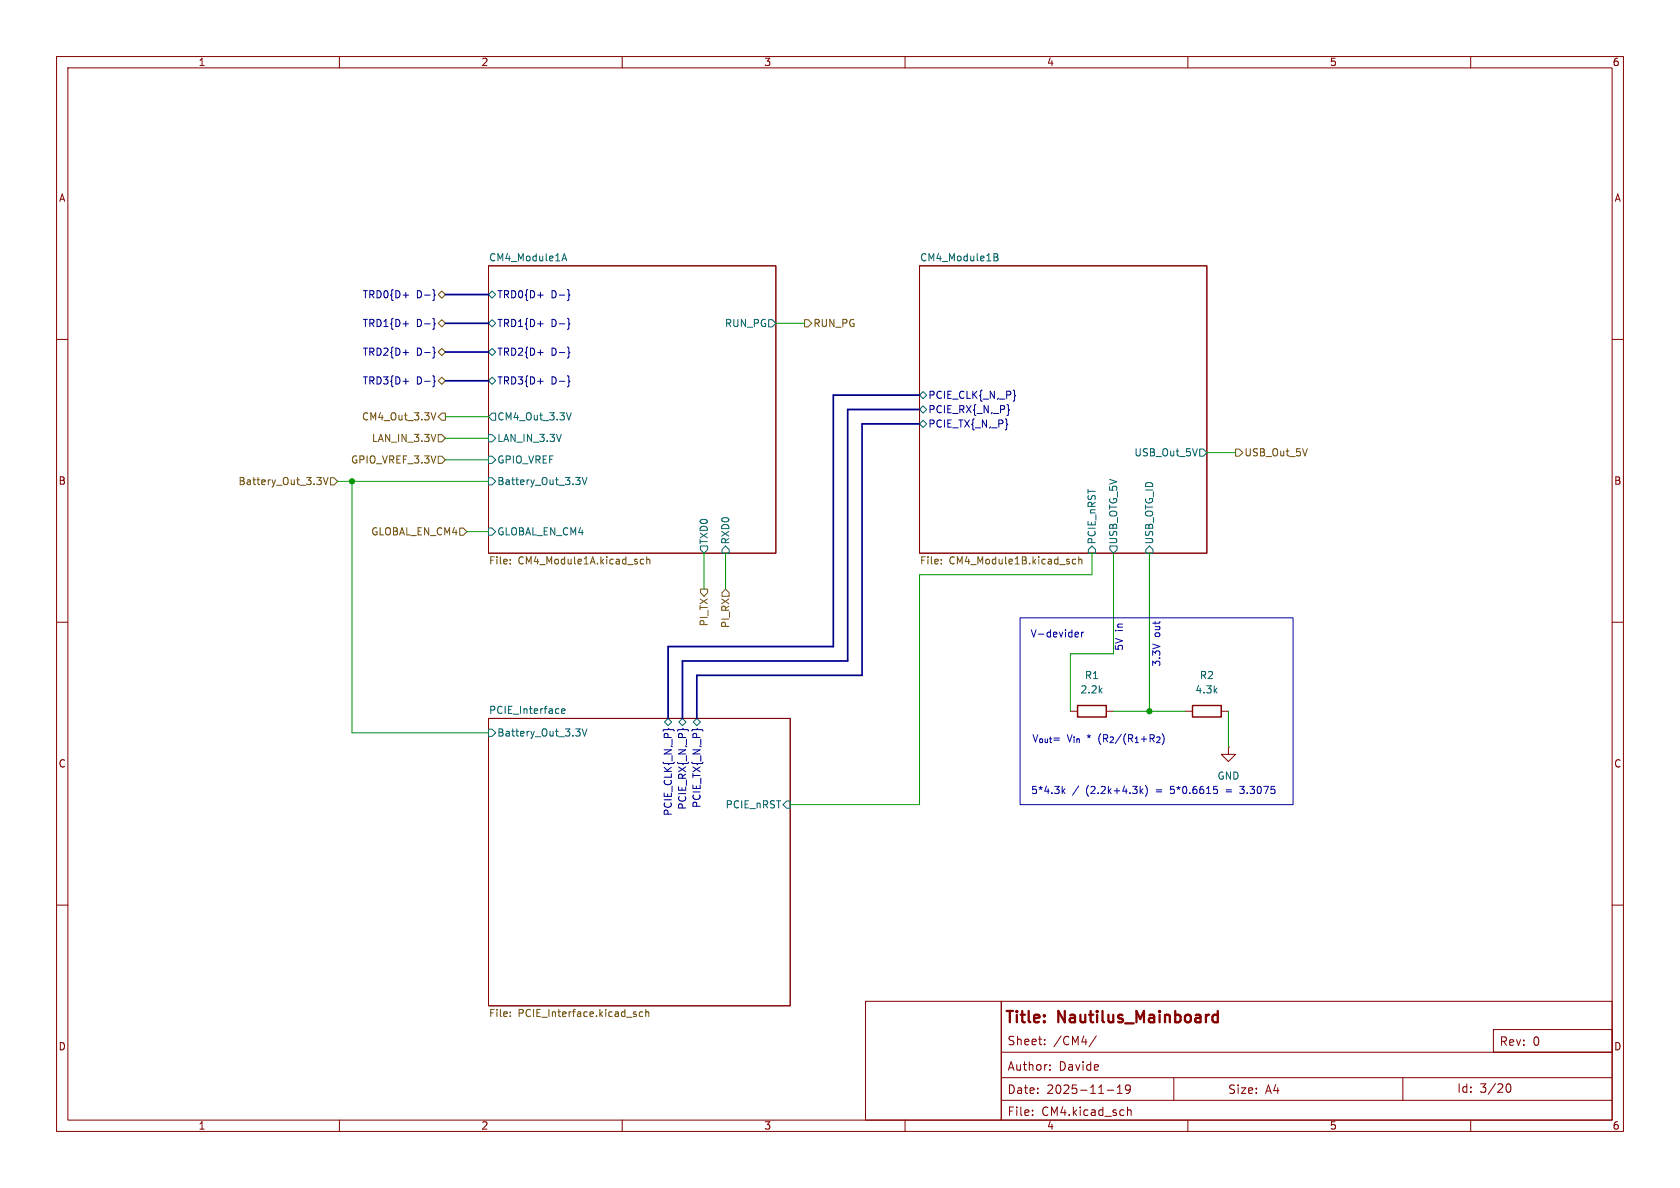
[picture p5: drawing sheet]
<svg xmlns="http://www.w3.org/2000/svg" width="297mm" height="210mm" viewBox="0 0 297 210" stroke-linecap="round" stroke-linejoin="round" font-family="sans-serif">
<g fill="none" stroke="#840000" stroke-width=".18">
<path d="M10 10h277v190h-277zM12 12h273v186h-273zM60 10v2M110 10v2M160 10v2M210 10v2M260 10v2M86.4 47h50.8v50.8h-50.8zM162.6 47h50.8v50.8h-50.8zM10 60h2M285 60h2M10 110h2"/>
<path d="M285 110h2M86.4 127h53.3v50.8h-53.3zM189.2 125.7h1.3M195.6 125.7h1.2M209.5 125.7h1.3M215.9 125.7h1.3M217.2 132.1v1.3h1.2l-1.2 1.2-1.3-1.2h1.3M217.2 132.1h.1M10 160h2M153 177h24v21h-24zM177 177h108v21h-108zM285 160h2"/>
<path d="M60 198v2M110 198v2M160 198v2M177 194.5h108M177 190.5h108M177 186h108M182.5 197v.2M182.5 196.3v.1M184.7 184.6v.1M184.7 183.8v.1M185.6 189v.2M185.6 188.3v.1"/>
<path d="M193.8 183.1l-1.3 2M195.7 192.7h1.2M197.5 193.3h.9M197.5 192.2l.5-.4v1.5M199.3 195.7v1.5M199.3 196.3l.2-.1 .4 .1 .1 .9M199.8 192.4l-.3 .3h-.3l-.2-.3 .1-.5 .4-.1 .2 .1a.99 .99 0 0 1-.3 1.4h-.3M207.5 190.5v4M210 198v2M248 190.5v4M260 198v2M264 182h21v4h-21z"/>
<path d="M266.2 192.2l.2-.5 .2-.1a.81 .81 0 0 1 .6 .6 .81 .81 0 0 1-.3 .8h-.4l-.3-.5"/>
</g>
<path d="M214.5 179.5l.2-.1 .6 .1M215.3 178.7v2M214.5 180.6l.2 .1 .6-.1" fill="none" stroke="#840000" stroke-width=".4"/>
<g fill="none" stroke="#006464" stroke-width=".18">
<path d="M86.4 57.2l.6-.7 .6 .7-.6 .6zM87 51.4l.6 .7-.6 .6-.6-.6zM99.3 46.1l.5-1.3 .4 1.3M99.5 45.8h.6M135.9 56.5h.6l.7 .7-.7 .6h-.6zM175.7 44.8l.6 .2 .1 .2-.3 .2M175.7 45.4h.4M176.1 45.4l.3 .3v.3l-.7 .1M86.4 62.2l.6-.6 .6 .6-.6 .7zM86.4 67.3l.6-.6 .6 .6-.6 .6zM86.4 76.8h.6l.6 .7-.6 .6h-.6zM87 73h.6v1.3h-.6l-.6-.6z"/>
<path d="M99.2 76.8l-.4 1.2M101 73l-.4 1.2M162.6 69.9l.6-.7 .6 .7-.6 .6zM163.2 71.8l.6 .6-.6 .6-.6-.6zM163.2 74.3l.6 .6-.6 .7-.6-.7zM211.7 79.3l-.4 1.3M212.1 79.4h.6l.7 .6-.7 .6h-.6zM86.4 80.6h.6l.6 .7-.6 .6h-.6zM86.4 93.3h.6l.6 .7-.6 .6h-.6zM86.4 84.5h.6l.6 .6-.6 .6h-.6zM101.8 84.4h.8l-.5 .5M102.4 84.9l.2 .2-.2 .5"/>
<path d="M102.9 84.4l.4 1.3 .5-1.3M123.8 96.5h1.3v.7l-.6 .6-.7-.6zM128.3 96.5l.6 .7v.6h-1.3v-.6zM192.4 97.2l.6-.7 .7 .7v.6h-1.3zM196.2 96.5h1.3v.7l-.7 .6-.6-.6zM203.2 96.5l.6 .7v.6h-1.2v-.6zM86.4 128.9h.6l.6 .6-.6 .7h-.6zM99.3 125.7l.6-.1-.1-.3h-.3l-.2 .2v.6h.5M101.8 128.8h.8l-.5 .5M102.4 129.4l.2 .2-.2 .5M102.9 128.8l.4 1.3 .5-1.3M117.5 127.6l.6-.6 .6 .6-.6 .7z"/>
<path d="M120 127.6l.6-.6 .7 .6-.7 .7zM122.6 127.6l.6-.6 .6 .6-.6 .7zM139.1 141.6h.6v1.3h-.6l-.7-.7z"/>
</g>
<g fill="none" stroke="#000084" stroke-width=".18">
<path d="M71.3 52.2h.9M71.3 57.2h.9M76.6 51.2l.2 .2v.6l.1 .2-.1 .1v.7l-.2 .1M76.6 56.3l.2 .2v.6l.1 .1-.1 .2v.6l-.2 .2M95.1 52.2h.9M95.1 57.2h.9M100.4 51.2l.2 .2v.6l.1 .2-.1 .1v.7l-.2 .1M100.4 56.3l.2 .2v.6l.1 .1-.1 .2v.6l-.2 .2M71.3 62.3h.9M71.3 67.4h.9M76.6 61.4l.2 .1v.6l.1 .2-.1 .2v.6l-.2 .2M76.6 66.4l.2 .2v.6l.1 .2-.1 .2v.6l-.2 .2"/>
<path d="M95.1 62.3h.9M95.1 67.4h.9M100.4 61.4l.2 .1v.6l.1 .2-.1 .2v.6l-.2 .2M100.4 66.4l.2 .2v.6l.1 .2-.1 .2v.6l-.2 .2M178 75h.2l-.2 .1M178.2 71.6l.1 .7 .2 .2-.2 .2-.1 .7M179.2 69l.2 .2v.6l.1 .1-.1 .2v.6l-.2 .2M117.2 129.2l.2-.2h.6l.2-.2 .2 .2h.6l.2 .2M119.8 129h.8l.1-.2 .2 .2h.8M123.2 128.9l.1-.1v.1"/>
</g>
<g fill="none" stroke="#725600" stroke-width=".18">
<path d="M77.5 52.1l.6-.7 .6 .7-.6 .6zM77.5 57.2l.6-.7 .6 .7-.6 .6zM142.2 56.5h.7l.6 .7-.6 .6h-.7zM77.1 73l-.5 1.2M77.1 76.8l-.5 1.2M77.5 62.2l.6-.6 .6 .6-.6 .7zM77.5 67.3l.6-.6 .6 .6-.6 .6zM77.5 76.8h.6l.6 .7-.6 .6h-.6zM78.1 73h.6v1.3h-.6l-.6-.6zM218.4 79.4h.7l.6 .6-.6 .6h-.7zM231.1 79.3l-.4 1.3M56 84.4h.8l-.4 .5"/>
<path d="M56.7 84.9l.1 .2-.1 .5M57.2 84.4l.4 1.3 .4-1.3M58.4 84.5h.7l.6 .6-.6 .6h-.7zM77.5 80.6h.6l.6 .7-.6 .6h-.6zM81.3 93.3h.6l.6 .7-.6 .6h-.6zM90.2 98.9v.1M90.2 99.6v.1M113.8 98.9h-.4l-.2 .2 .1 .5h.5M114.3 99l.2-.1h.3l.1 .8M114.3 98.4v1.3M166.4 99.6v.1M166.4 98.9v.1"/>
<path d="M190.2 98.9h-.4l-.2 .2 .1 .5h.5M190.7 99l.2-.1h.3l.1 .8M190.7 98.4v1.3M123.8 104.1h1.3v.7l-.6 .6-.7-.6zM128.3 104.1l.6 .7v.6h-1.3v-.6zM90.2 179.6v.1M90.2 178.9v.1M112.3 179.3l.2 .2-.2 .2M112.3 178.9h.2M113.6 178.9h-.3l-.3 .2 .1 .5h.5M114.2 179l.1-.1h.3l.1 .8M114.2 178.4v1.3"/>
</g>
<path d="M190.5 124.7h5.1v2h-5.1zM210.8 124.7h5.1v2h-5.1z" fill="none" stroke="#840000" stroke-width=".25"/>
<path d="M78.7 52.1h7.7M78.7 57.2h7.7M78.7 67.3h7.7M78.7 62.2h7.7M162.6 72.4h-12.7v44.4h-29.3v10.2M162.6 69.9h-15.3v44.4h-29.2v12.7M162.6 74.9h-10.2v44.5h-29.2v7.6" fill="none" stroke="#000084" stroke-width=".3"/>
<g fill="none" stroke="#009600" stroke-width=".18">
<path d="M137.2 57.2h5M78.7 77.5h7.7M78.7 73.7h7.7M59.7 85.1h26.7M62.2 85.1v44.4h24.2M78.7 81.3h7.7M82.5 94h3.9M124.5 97.8v6.3M128.3 97.8v6.3M193 97.8v3.8h-30.4v40.6h-22.9M196.8 97.8v17.8h-7.6v10.1M203.2 97.8v27.9"/>
<path d="M213.4 80h5M196.8 125.7h12.7M217.2 125.7v6.4"/>
</g>
<g fill="none" stroke="#0000c2" stroke-width=".18">
<path d="M180.3 109.2h48.3v33h-48.3zM190.2 111.8h.4l.1 .3-.6 .1M190.6 112.5l-.4 .1M191.2 111.8v.8M191.6 111.8l-.4 .2M187.9 139.8l.4 .5M188.3 139.4l-.5 .5M201.6 139v1.3M201.7 139.8l.4 .5M202.1 139.4l-.5 .5M202.5 138.8a1.46 1.46 0 0 1 0 2M214.6 139h.6"/>
<path d="M214.7 139.5h.3l.2 .2v.5l-.5 .1M216.8 139.6h.9M216.8 140h.9M219.2 139h.8l-.5 .5h.2M219.2 140.2l.5 .1"/>
</g>
<g fill="#009600" stroke="#009600" stroke-width=".18">
<circle cx="203.2" cy="125.7" r=".46"/>
<circle cx="62.2" cy="85.1" r=".46"/>
</g>
<g font-size="2.8" fill="#840000">
<text x="177.5" y="181.4">Title:</text>
<text x="187.2" y="181.4">Nautilus_Mainboard</text>
</g>
<g font-size="2.1" fill="#840000">
<text x="178" y="185">Sheet:</text>
<text x="186.2" y="185">/CM4/</text>
<text x="265" y="185.1">Rev:</text>
<text x="270.9" y="185.1">0</text>
<text x="178" y="189.5">Author:</text>
<text x="187.2" y="189.5">Davide</text>
<text x="178" y="193.6">Date:</text>
<text x="178" y="197.5">File:</text>
<text x="184.1" y="197.5">CM4.kicad_sch</text>
<text x="185" y="193.6">2025-11-19</text>
<text x="217" y="193.6">Size:</text>
<text x="223.7" y="193.6">A4</text>
<text x="257.5" y="193.4">Id:</text>
<text x="261.6" y="193.4">3/20</text>
</g>
<g font-size="1.8" fill="#840000">
<text x="35" y="11.9">1</text>
<text x="85" y="11.9">2</text>
<text x="135" y="11.9">3</text>
<text x="185" y="11.9">4</text>
<text x="235" y="11.9">5</text>
<text x="285" y="11.9">6</text>
<text x="10.3" y="35.9">A</text>
<text x="285.3" y="35.9">A</text>
<text x="10.3" y="85.9">B</text>
<text x="285.3" y="85.9">B</text>
<text x="10.3" y="135.9">C</text>
<text x="285.3" y="135.9">C</text>
<text x="10.3" y="185.9">D</text>
<text x="285.3" y="185.9">D</text>
<text x="35" y="199.9">1</text>
<text x="85" y="199.9">2</text>
<text x="135" y="199.9">3</text>
<text x="185" y="199.9">4</text>
<text x="235" y="199.9">5</text>
<text x="285" y="199.9">6</text>
</g>
<g font-size="1.8" fill="#006464">
<text x="86.4" y="46.3">CM4_Module1A</text>
<text x="162.6" y="46.3">CM4_Module1B</text>
<text x="128.1" y="58">RUN_PG</text>
<text x="87.8" y="74.5">CM4_Out_3.3V</text>
<text x="87.8" y="82.1">GPIO_VREF</text>
<text x="87.8" y="78.3">LAN_IN_3.3V</text>
<text x="200.4" y="80.9">USB_Out_5V</text>
<text x="87.8" y="86">Battery_Out_3.3V</text>
<text x="87.8" y="94.8">GLOBAL_EN_CM4</text>
<text x="125.3" y="96.3" transform="rotate(-90 125.3 96.3)">TXD0</text>
<text x="129.1" y="96.3" transform="rotate(-90 129.1 96.3)">RXD0</text>
<text x="193.9" y="96.3" transform="rotate(-90 193.9 96.3)">PCIE_nRST</text>
<text x="197.7" y="96.3" transform="rotate(-90 197.7 96.3)">USB_OTG_5V</text>
<text x="204.1" y="96.3" transform="rotate(-90 204.1 96.3)">USB_OTG_ID</text>
<text x="190.9" y="122.8">2.2k</text>
<text x="191.7" y="120.2">R1</text>
<text x="211.2" y="122.8">4.3k</text>
<text x="212" y="120.2">R2</text>
<text x="86.4" y="126.3">PCIE_Interface</text>
<text x="87.8" y="130.4">Battery_Out_3.3V</text>
<text x="128.2" y="143.1">PCIE_nRST</text>
<text x="215.1" y="138">GND</text>
</g>
<g font-size="1.8" fill="#000084">
<text x="64" y="52.9">TRD0{D+</text>
<text x="73.6" y="52.9">D-}</text>
<text x="87.8" y="52.9">TRD0{D+</text>
<text x="97.4" y="52.9">D-}</text>
<text x="64" y="58">TRD1{D+</text>
<text x="73.6" y="58">D-}</text>
<text x="87.8" y="58">TRD1{D+</text>
<text x="97.4" y="58">D-}</text>
<text x="64" y="63.1">TRD2{D+</text>
<text x="73.6" y="63.1">D-}</text>
<text x="87.8" y="63.1">TRD2{D+</text>
<text x="97.4" y="63.1">D-}</text>
<text x="64" y="68.2">TRD3{D+</text>
<text x="73.6" y="68.2">D-}</text>
<text x="87.8" y="68.2">TRD3{D+</text>
<text x="97.4" y="68.2">D-}</text>
<text x="164" y="70.7">PCIE_CLK{_N,_P}</text>
<text x="164" y="73.3">PCIE_RX{_N,_P}</text>
<text x="164" y="75.8">PCIE_TX{_N,_P}</text>
<text x="121.5" y="143.2" transform="rotate(-90 121.5 143.2)">PCIE_RX{_N,_P}</text>
<text x="124.1" y="142.9" transform="rotate(-90 124.1 142.9)">PCIE_TX{_N,_P}</text>
<text x="119" y="144.3" transform="rotate(-90 119 144.3)">PCIE_CLK{_N,_P}</text>
</g>
<g font-size="1.8" fill="#725600">
<text x="143.7" y="58">RUN_PG</text>
<text x="63.9" y="74.5">CM4_Out_3.3V</text>
<text x="62" y="82.1">GPIO_VREF_3.3V</text>
<text x="65.6" y="78.3">LAN_IN_3.3V</text>
<text x="219.9" y="80.9">USB_Out_5V</text>
<text x="42.1" y="86">Battery_Out_3.3V</text>
<text x="65.5" y="94.8">GLOBAL_EN_CM4</text>
<text x="86.4" y="100.1">File:</text>
<text x="91.6" y="100.1">CM4_Module1A.kicad_sch</text>
<text x="162.6" y="100.1">File:</text>
<text x="167.8" y="100.1">CM4_Module1B.kicad_sch</text>
<text x="125.3" y="110.8" transform="rotate(-90 125.3 110.8)">PI_TX</text>
<text x="129.1" y="111.1" transform="rotate(-90 129.1 111.1)">PI_RX</text>
<text x="86.4" y="180.1">File:</text>
<text x="91.6" y="180.1">PCIE_Interface.kicad_sch</text>
</g>
<g font-size="1.8" fill="#0000c2">
<text x="182.1" y="112.9">V-devider</text>
<text x="198.7" y="111.7" transform="rotate(-90 198.7 111.7)">in</text>
<text x="205.3" y="112.7" transform="rotate(-90 205.3 112.7)">out</text>
<text x="198.7" y="115.1" transform="rotate(-90 198.7 115.1)">5V</text>
<text x="205.3" y="117.9" transform="rotate(-90 205.3 117.9)">3.3V</text>
<text x="182.4" y="131.4">V_{out}=V_{in} (R_{2}/(R_{1}+R_{2})</text>
<text x="192.3" y="131.4">*</text>
<text x="182.2" y="140.6">5*4.3k</text>
<text x="189.6" y="140.6">/</text>
<text x="192.1" y="140.6">(2.2k+4.3k)</text>
<text x="204.6" y="140.6">=</text>
<text x="207.4" y="140.6">5*0.6615</text>
<text x="220.1" y="140.6">3.3075</text>
</g>
</svg>
